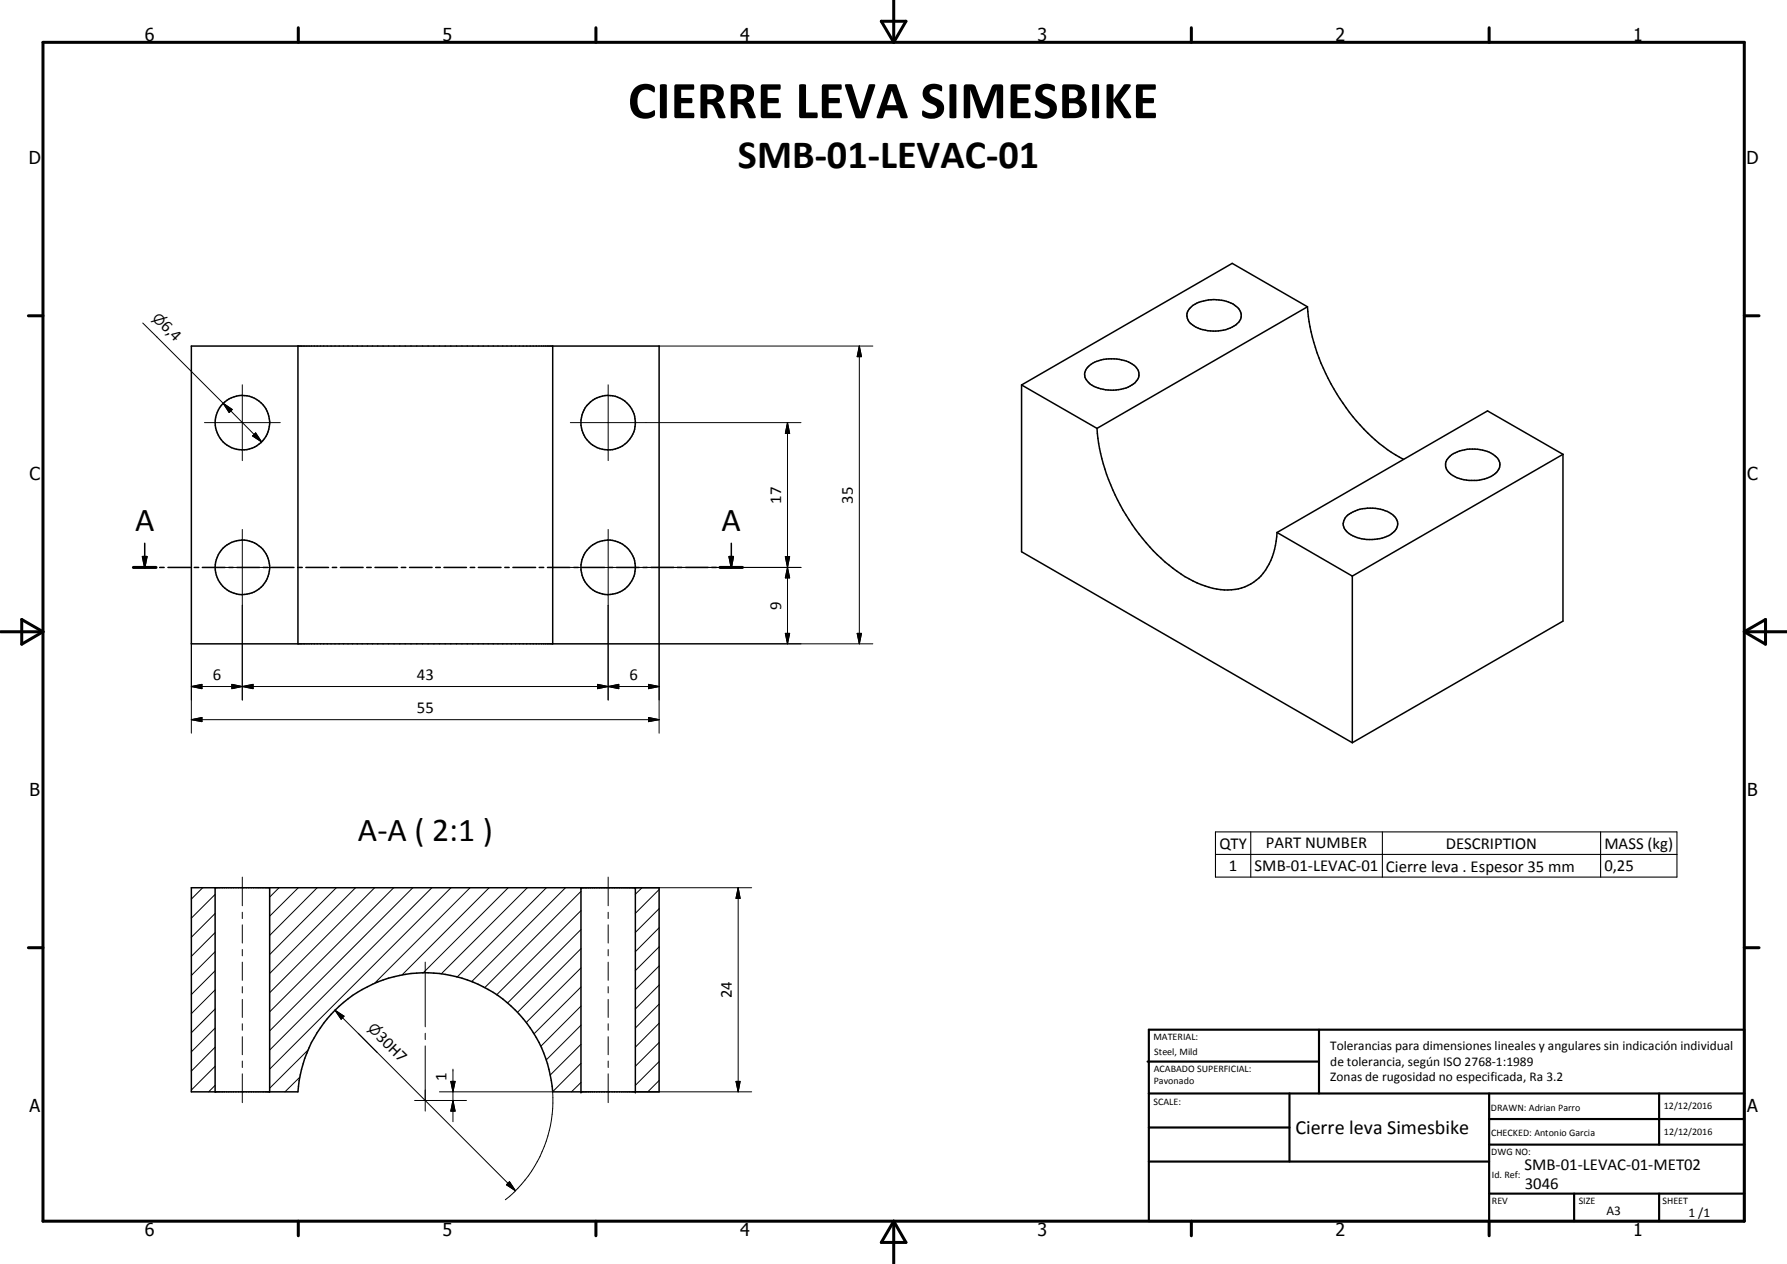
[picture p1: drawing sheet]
<svg xmlns="http://www.w3.org/2000/svg" width="420mm" height="297mm" viewBox="0 0 420 297" stroke-linecap="round" stroke-linejoin="round" font-family="sans-serif">
<g fill="none" stroke="#000" stroke-width=".35">
<path d="M279.8 72.4a9.1 9.1 0 0 1 8.6-1.6 4.1 4.1 0 0 1 3.4 3.2 3.3 3.3 0 0 1-2.5 3.1 9.7 9.7 0 0 1-9.2-1 2.46 2.46 0 0 1-.3-3.7zM307.4 72.1a47.8 47.8 0 0 0 19.7 34.2l2.9 1.6M307.4 72.1l-49.5 28.6M307.4 72.1l-17.7-10.2-49.5 28.6M45 81.3h110v70h-110zM70.1 81.3v70M130 81.3v70M240.2 90.5v39.2l77.8 44.8M240.2 90.5l17.7 10.2M255.8 86.2a9.2 9.2 0 0 1 10.5-.6 2.66 2.66 0 0 1 1.5 2.5 2.66 2.66 0 0 1-1.7 2.4 9.7 9.7 0 0 1-9.7-.2 2.55 2.55 0 0 1-.6-4.1zM257.9 100.7a47.6 47.6 0 0 0 18.8 33.5 20.4 20.4 0 0 0 12.8 4.4 11.1 11.1 0 0 0 9.9-8.6l.5-1.8 .4-3.1M340.6 107.5a8.9 8.9 0 0 1 11.5 .2 2.64 2.64 0 0 1-1.1 4l-.4 .3a9.7 9.7 0 0 1-9.4-.5 2.54 2.54 0 0 1-.6-4z"/>
<path d="M367.5 106.8v39.2l-49.5 28.5M367.5 106.8l-49.5 28.6M367.5 106.8l-17.8-10.2-49.4 28.5M31.4 133.3h5.3M33.5 130.8h1l-.5 2.5zM34 127.7v5.6M37.5 133.3h1.1M39.5 133.3h5.3M45.7 133.3h1M47.6 133.3h5.3M53.8 133.3h1M55.7 133.3h5.3"/>
<path d="M61.9 133.3h1M63.8 133.3h5.3M70 133.3h1.1M71.9 133.3h5.3M78.1 133.3h1.1M80 133.3h5.4M86.2 133.3h1.1M88.2 133.3h5.3M94.3 133.3h1.1M96.3 133.3h5.3M102.4 133.3h1.1M104.4 133.3h5.3"/>
<path d="M110.6 133.3h1M112.5 133.3h5.3M118.7 133.3h1M120.6 133.3h5.3M126.8 133.3h1M128.7 133.3h5.3M134.9 133.3h1.1M136.9 133.3h5.2M143 133.3h1.1M144.9 133.3h5.4M151.2 133.3h1M153.1 133.3h5.3"/>
<path d="M159.2 133.3h1.1M161.2 133.3h5.3M167.3 133.3h1.1M169.3 133.3h5.3M171.4 130.8h1l-.5 2.5zM171.9 127.7v5.6M300.3 125.1l17.7 10.3M316.6 121.3a9.4 9.4 0 0 1 10.8-.4 2.54 2.54 0 0 1 0 4.4 9.1 9.1 0 0 1-10.9-.5 2.34 2.34 0 0 1 .1-3.5zM318 135.4v39.1M45 208.6h110v48h-25a30 30 0 0 0-30-28 30 30 0 0 0-29.9 28h-25.1zM50.6 208.6v48M63.4 208.6v48"/>
<path d="M136.6 208.6v48M149.4 208.6v48"/>
<circle cx="57" cy="99.3" r="6.4"/>
<circle cx="143" cy="99.3" r="6.4"/>
<circle cx="57" cy="133.3" r="6.4"/>
<circle cx="143" cy="133.3" r="6.4"/>
</g>
<g fill="#000">
<circle cx="136.6" cy="208.6" r=".18"/>
<circle cx="149.4" cy="208.6" r=".18"/>
<circle cx="136.6" cy="256.6" r=".18"/>
<circle cx="149.4" cy="256.6" r=".18"/>
</g>
<g fill="none" stroke="#000" stroke-width=".71">
<path d="M10.1 9.9h400v277.1h-400zM70.1 6.5v3.4M140.1 6.5v3.4M207.2 5h5.8l-2.9 4.9zM210.1 0v9.9M280.1 6.5v3.4M350.1 6.5v3.4M6.7 74.2h3.4M410.1 74.2h3.5M31.4 133.3h5.3M169.3 133.3h5.3M.1 148.5h10"/>
<path d="M5.1 145.6l5 2.9-5 2.9zM410.1 148.5h10M410.1 148.5l5-2.9v5.8zM6.7 222.7h3.4M410.1 222.7h3.5M70.1 287v3.4M140.1 287v3.4M210.1 287v10M210.1 287l2.9 5h-5.8zM280.1 287v3.4M350.1 287v3.4"/>
</g>
<g fill="none" stroke="#000" stroke-width=".51">
<path d="M269.8 249.5h40.3M270.1 242h140v45h-140zM270.1 257h140M303.2 257v16M310.1 242v15M350.1 257v30M390.1 257v12M270.1 265h33.1M270.1 273h80M350.1 269h60M350.1 263h60M350.1 280.5h60"/>
<path d="M370.1 280.5v6.5M390.1 280.5v6.5"/>
</g>
<g fill="#000">
<path d="M52.5 94.8l2.1 1.4-.7 .7zM202 81.3l.6 2.5h-1.1zM60.1 101.7l1.4 2.1-2.1-1.4zM185.2 99.3l.5 2.6h-1.1zM33.5 130.8h1l-.5 2.5zM171.4 130.8h1l-.5 2.5zM184.6 130.8h1.1l-.5 2.5zM185.2 133.3l.5 2.5h-1.1zM184.6 148.8h1.1l-.5 2.5zM201.5 148.8h1.1l-.6 2.5zM45 169.1l2.5-.5v1zM45 161.3l2.5-.5v1z"/>
<path d="M54.5 160.8l2.5 .5-2.5 .5zM57 161.3l2.5-.5v1zM140.5 160.8l2.5 .5-2.5 .5zM143 161.3l2.5-.5v1zM152.5 160.8l2.5 .5-2.5 .5zM152.5 168.6l2.5 .5-2.5 .5zM173.6 208.6l.4 2.5h-1zM78.8 237.4l2.1 1.4-.7 .7zM106 254.1h1l-.5 2.5zM173 254.1h1l-.4 2.5zM106.5 258.6l.5 2.5h-1zM119.8 277.7l1.4 2.1-2.1-1.4z"/>
</g>
<g fill="none" stroke="#000" stroke-width=".24">
<path d="M33.6 75.9l27.9 27.9M48.1 99.3h17.8M52.5 94.8l2.1 1.4-.7 .7zM57 90.4v17.8M134.1 99.3h54.2M143 90.4v17.8M155 81.3h50.2M185.2 99.3l.5 2.6h-1.1zM185.2 99.3v52M202 81.3l.6 2.5h-1.1zM202 81.3v70M59.4 102.4l.7-.7 1.4 2.1z"/>
<path d="M60.1 101.7l1.4 2.1-2.1-1.4zM48.1 133.3h17.8M57 124.4v40.1M134.1 133.3h54.2M143 124.4v40.1M184.6 130.8h1.1l-.5 2.5zM185.2 133.3l.5 2.5h-1.1zM45 151.3v21M184.6 148.8h1.1l-.5 2.5zM201.5 148.8h1.1l-.6 2.5zM205.2 151.3h-50.2v21M45 169.1l2.5-.5v1z"/>
<path d="M45 161.3l2.5-.5v1zM45 161.3h110M45 169.1h110M54.5 160.8l2.5 .5-2.5 .5zM57 161.3l2.5-.5v1zM140.5 160.8l2.5 .5-2.5 .5zM140.5 160.8l5 1v-1l-5 1zM143 161.3l2.5-.5v1zM152.5 160.8l2.5 .5-2.5 .5zM152.5 168.6l2.5 .5-2.5 .5zM47.7 208.6l-2.7 2.7M50.6 219.2l-5.6 5.5"/>
<path d="M50.6 214.7l-5.6 5.6M50.6 210.2l-5.6 5.6M57 206.1v6.8M57 214.4v1.5M57 217.3v4.3M65.6 208.6l-2.2 2.2M70.1 208.6l-6.7 6.7M74.6 208.6l-11.2 11.2M79.1 208.6l-15.7 15.7M83.6 208.6l-20.2 20.2M88.1 208.6l-24.7 24.7M92.6 208.6l-29.2 29.2"/>
<path d="M97.1 208.6l-33.7 33.7M101.5 208.6l-38.1 38.2M106 208.6l-42.6 42.6M110.5 208.6l-22.5 22.5M115 208.6l-20.5 20.5M119.5 208.6l-20 20M124 208.6l-20.3 20.3M128.5 208.6l-21 21M133 208.6l-22.1 22.1M136.6 218.4l-17.3 17.3M136.6 214l-19.9 19.8M136.6 209.5l-22.7 22.6"/>
<path d="M136.6 208.6h6.3M143 206.1v6.8M143 214.4v1.5M143 217.3v4.3M143.1 208.6h33.6M150.9 208.6l-1.5 1.5M155 218l-5.6 5.6M155 213.5l-5.6 5.6M155 209l-5.6 5.6M173.6 208.6l.4 2.5h-1zM173.6 208.6v48M50.6 237.1l-5.6 5.6"/>
<path d="M50.6 232.6l-5.6 5.6M50.6 228.1l-5.6 5.6M50.6 223.6l-5.6 5.6M57 223.1v1.5M57 226.1v4.3M57 231.9v1.4M57 234.9v4.2M78.8 237.4l2.1 1.4-.7 .7zM78.8 237.4l42.4 42.4M100 226.1v15.2M136.6 227.5l-12.9 12.8M136.6 236.4l-9.4 9.5"/>
<path d="M136.6 231.9l-11.1 11.1M136.6 222.9l-14.9 15M143 223.1v1.5M143 226.1v4.3M143 231.9v1.4M143 234.9v4.2M155 236l-5.6 5.6M155 231.5l-5.6 5.6M155 227l-5.6 5.6M155 222.5l-5.6 5.6M50.6 255.1l-1.5 1.5M50.6 250.6l-5.6 5.6"/>
<path d="M50.6 246.1l-5.6 5.6M50.6 241.6l-5.6 5.6M57 240.6v1.5M57 243.6v4.3M57 249.3v1.6M57 252.3v6.8M70.5 253.1l-3.5 3.5M72.5 246.6l-9.1 9.1M84.2 242.8l4.5 4.6M97.5 258.6h12.2M100 242.8v1.5M100 245.8v15.3"/>
<path d="M103.3 256.6h26.7a30.1 30.1 0 0 1-11.2 25.3M106 254.1h1l-.5 2.5zM106.5 258.6l.5 2.5h-1zM106.5 251.2v12.4M136.6 245.4l-7.2 7.2M136.6 240.9l-8.2 8.2M136.6 254.4l-2.2 2.2M136.6 249.9l-6.7 6.7M143 240.6v1.5M143 243.6v4.3M143 249.3v1.6M143 252.3v6.8"/>
<path d="M149.4 256.6h27.3M155 253.9l-2.7 2.7M155 249.5l-5.6 5.6M155 245l-5.6 5.6M155 240.5l-5.6 5.6M173 254.1h1l-.4 2.5zM119.1 278.4l.7-.7 1.4 2.1zM119.8 277.7l1.4 2.1-2.1-1.4z"/>
</g>
<path d="M285.8 195.5h108.5v10.6h-108.5zM294.1 195.5v10.6M325 195.5v10.6M376.3 195.5v10.6M285.8 200.8h108.5" fill="none" stroke="#000" stroke-width=".25"/>
<text font-size="12.6" x="147.6" y="27.8">CIERRE LEVA SIMESBIKE</text>
<text font-size="9.4" x="173.5" y="39.6">SMB-01-LEVAC-01</text>
<g font-size="7.9">
<text x="31.8" y="124.8">A</text>
<text x="169.7" y="124.8">A</text>
<text x="84.1" y="197.5">A-A ( 2:1 )</text>
</g>
<text font-size="4.7" x="304.6" y="266.6">Cierre leva Simesbike</text>
<g font-size="4.2">
<text x="34" y="9.6">6</text>
<text x="104" y="9.6">5</text>
<text x="174" y="9.6">4</text>
<text x="244" y="9.6">3</text>
<text x="314" y="9.6">2</text>
<text x="384" y="9.6">1</text>
<text x="6.8" y="38.7">D</text>
<text x="410.6" y="38.7">D</text>
<text x="7" y="112.9">C</text>
<text x="410.8" y="112.9">C</text>
<text x="7" y="187.1">B</text>
<text x="410.8" y="187.1">B</text>
<text x="7" y="261.4">A</text>
<text x="410.8" y="261.4">A</text>
<text x="34" y="290.4">6</text>
<text x="104" y="290.4">5</text>
<text x="174" y="290.4">4</text>
<text x="244" y="290.4">3</text>
<text x="314" y="290.4">2</text>
<text x="384" y="290.4">1</text>
</g>
<g font-size="3.9">
<text x="37.6" y="76.9" transform="rotate(45 37.6 76.9)">6,4</text>
<text x="183.6" y="118.4" transform="rotate(-90 183.6 118.4)">17</text>
<text x="200.5" y="118.4" transform="rotate(-90 200.5 118.4)">35</text>
<text x="183.6" y="143.4" transform="rotate(-90 183.6 143.4)">9</text>
<text x="50" y="159.8">6</text>
<text x="98" y="159.8">43</text>
<text x="148" y="159.8">6</text>
<text x="98" y="167.6">55</text>
<text x="286.7" y="199.4">QTY</text>
<text x="297.6" y="199.4">PART NUMBER</text>
<text x="339.9" y="199.4">DESCRIPTION</text>
<text x="377.2" y="199.5">MASS (kg)</text>
<text x="288.9" y="204.7">1</text>
<text x="295" y="204.7">SMB-01-LEVAC-01</text>
<text x="325.9" y="204.8">Cierre leva . Espesor 35 mm</text>
<text x="377.2" y="204.7">0,25</text>
<text x="172" y="234.6" transform="rotate(-90 172 234.6)">24</text>
<text x="88.3" y="243.8" transform="rotate(45 88.3 243.8)">30H7</text>
<text x="105" y="254" transform="rotate(-90 105 254)">1</text>
<text x="358.5" y="275">SMB-01-LEVAC-01-MET02</text>
<text x="358.5" y="279.4">3046</text>
</g>
<g font-size="3.3">
<text x="35.6" y="74.9" transform="rotate(45 35.6 74.9)">⌀</text>
<text x="86.3" y="241.9" transform="rotate(45 86.3 241.9)">⌀</text>
</g>
<g font-size="3.1">
<text x="312.7" y="246.8">Tolerancias para dimensiones lineales y angulares sin indicación individual</text>
<text x="312.7" y="250.4">de tolerancia, según ISO 2768-1:1989</text>
<text x="312.7" y="254">Zonas de rugosidad no especificada, Ra 3.2</text>
<text x="377.7" y="285.6">A3</text>
<text x="397" y="285.9">1 /1</text>
</g>
<g font-size="2.4">
<text x="271.2" y="244.4">MATERIAL:</text>
<text x="271.3" y="252">ACABADO SUPERFICIAL:</text>
<text x="271.4" y="247.9">Steel, Mild</text>
<text x="271.3" y="254.6">Pavonado</text>
<text x="271.2" y="259.7">SCALE:</text>
<text x="350.6" y="261">DRAWN: Adrian Parro</text>
<text x="391.2" y="260.6">12/12/2016</text>
<text x="350.6" y="267">CHECKED: Antonio Garcia</text>
<text x="391.2" y="266.7">12/12/2016</text>
<text x="350.6" y="271.4">DWG NO:</text>
<text x="350.8" y="276.9">Id. Ref:</text>
<text x="350.8" y="282.8">REV</text>
<text x="371.2" y="282.9">SIZE</text>
<text x="390.9" y="282.9">SHEET</text>
</g>
</svg>
